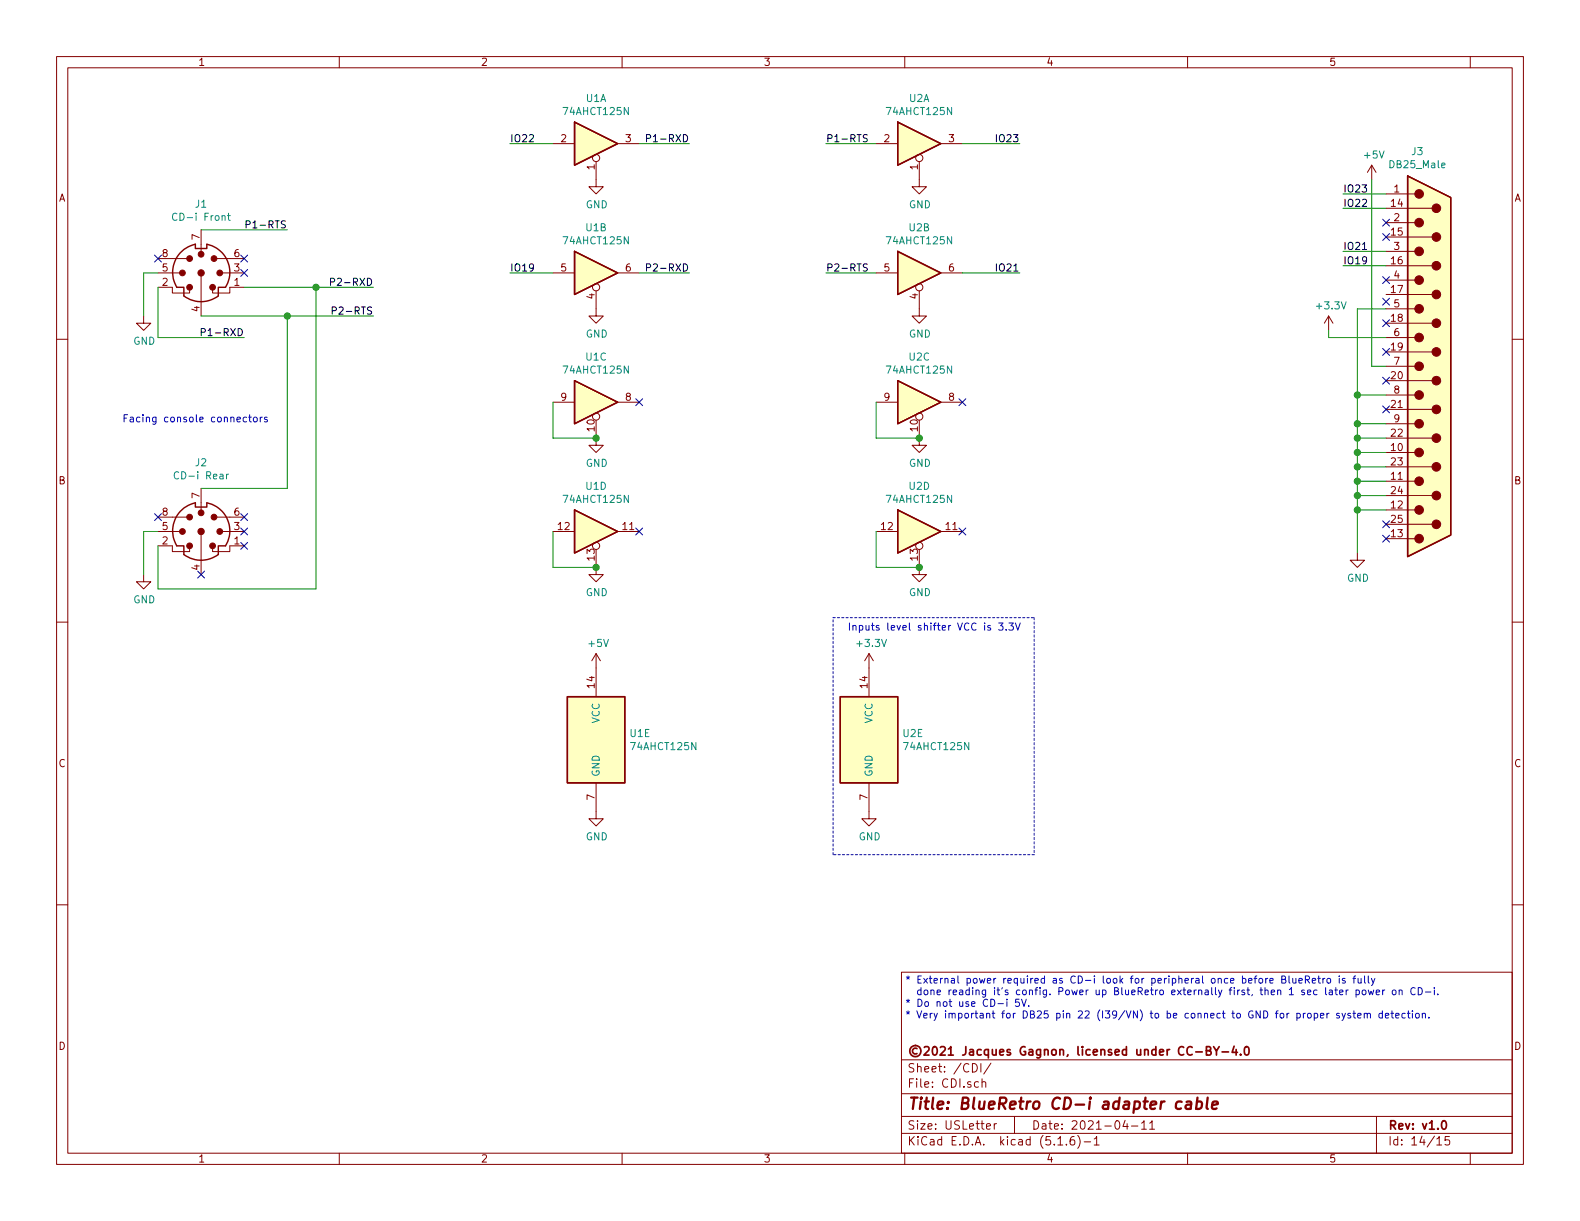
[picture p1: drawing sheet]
EESchema Schematic File Version 4
EELAYER 30 0
EELAYER END
$Descr USLetter 11000 8500
encoding utf-8
Sheet 14 15
Title "BlueRetro CD-i adapter cable"
Date "2021-04-11"
Rev "v1.0"
Comp "©2021 Jacques Gagnon, licensed under CC-BY-4.0"
Comment1 ""
Comment2 ""
Comment3 ""
Comment4 ""
$EndDescr
$Comp
L 74xx:74LS125 U?
U 1 1
P 4150 1000
AR Path="/5F127084/607514DC" Ref="U?"  Part="1" 
AR Path="/5F1E85DD/607514DC" Ref="U?"  Part="1" 
AR Path="/5F2C5C0D/607514DC" Ref="U?"  Part="1" 
AR Path="/6066AE04/607514DC" Ref="U?"  Part="1" 
AR Path="/60737FF4/607514DC" Ref="U1"  Part="1" 
F 0 "U1" H 4150 1317 50  0000 C CNN
F 1 "74AHCT125N" H 4150 1226 50  0000 C CNN
F 2 "" H 4150 1000 50  0001 C CNN
F 3 "http://www.ti.com/lit/gpn/sn74LS125" H 4150 1000 50  0001 C CNN
	1    4150 1000
	1    0    0    -1  
$EndComp
$Comp
L 74xx:74LS125 U?
U 2 1
P 4150 1900
AR Path="/5F127084/607514E2" Ref="U?"  Part="2" 
AR Path="/5F1E85DD/607514E2" Ref="U?"  Part="2" 
AR Path="/5F2C5C0D/607514E2" Ref="U?"  Part="2" 
AR Path="/6066AE04/607514E2" Ref="U?"  Part="2" 
AR Path="/60737FF4/607514E2" Ref="U1"  Part="2" 
F 0 "U1" H 4150 2217 50  0000 C CNN
F 1 "74AHCT125N" H 4150 2126 50  0000 C CNN
F 2 "" H 4150 1900 50  0001 C CNN
F 3 "http://www.ti.com/lit/gpn/sn74LS125" H 4150 1900 50  0001 C CNN
	2    4150 1900
	1    0    0    -1  
$EndComp
$Comp
L 74xx:74LS125 U?
U 3 1
P 4150 2800
AR Path="/5F127084/607514E8" Ref="U?"  Part="3" 
AR Path="/5F1E85DD/607514E8" Ref="U?"  Part="3" 
AR Path="/5F2C5C0D/607514E8" Ref="U?"  Part="3" 
AR Path="/6066AE04/607514E8" Ref="U?"  Part="3" 
AR Path="/60737FF4/607514E8" Ref="U1"  Part="3" 
F 0 "U1" H 4150 3117 50  0000 C CNN
F 1 "74AHCT125N" H 4150 3026 50  0000 C CNN
F 2 "" H 4150 2800 50  0001 C CNN
F 3 "http://www.ti.com/lit/gpn/sn74LS125" H 4150 2800 50  0001 C CNN
	3    4150 2800
	1    0    0    -1  
$EndComp
$Comp
L 74xx:74LS125 U?
U 4 1
P 4150 3700
AR Path="/5F127084/607514EE" Ref="U?"  Part="4" 
AR Path="/5F1E85DD/607514EE" Ref="U?"  Part="4" 
AR Path="/5F2C5C0D/607514EE" Ref="U?"  Part="4" 
AR Path="/6066AE04/607514EE" Ref="U?"  Part="4" 
AR Path="/60737FF4/607514EE" Ref="U1"  Part="4" 
F 0 "U1" H 4150 4017 50  0000 C CNN
F 1 "74AHCT125N" H 4150 3926 50  0000 C CNN
F 2 "" H 4150 3700 50  0001 C CNN
F 3 "http://www.ti.com/lit/gpn/sn74LS125" H 4150 3700 50  0001 C CNN
	4    4150 3700
	1    0    0    -1  
$EndComp
$Comp
L Connector:DB25_Male J?
U 1 1
P 9950 2550
AR Path="/5F127084/607514F4" Ref="J?"  Part="1" 
AR Path="/5F1E85DD/607514F4" Ref="J?"  Part="1" 
AR Path="/5F2C5C0D/607514F4" Ref="J?"  Part="1" 
AR Path="/6066AE04/607514F4" Ref="J?"  Part="1" 
AR Path="/60737FF4/607514F4" Ref="J3"  Part="1" 
F 0 "J3" H 9868 1058 50  0000 C CNN
F 1 "DB25_Male" H 9868 1149 50  0000 C CNN
F 2 "" H 9950 2550 50  0001 C CNN
F 3 " ~" H 9950 2550 50  0001 C CNN
	1    9950 2550
	1    0    0    1   
$EndComp
$Comp
L 74xx:74LS125 U?
U 1 1
P 6400 1000
AR Path="/5F127084/607514FA" Ref="U?"  Part="1" 
AR Path="/5F1E85DD/607514FA" Ref="U?"  Part="1" 
AR Path="/5F2C5C0D/607514FA" Ref="U?"  Part="1" 
AR Path="/6066AE04/607514FA" Ref="U?"  Part="1" 
AR Path="/60737FF4/607514FA" Ref="U2"  Part="1" 
F 0 "U2" H 6400 1317 50  0000 C CNN
F 1 "74AHCT125N" H 6400 1226 50  0000 C CNN
F 2 "" H 6400 1000 50  0001 C CNN
F 3 "http://www.ti.com/lit/gpn/sn74LS125" H 6400 1000 50  0001 C CNN
	1    6400 1000
	1    0    0    -1  
$EndComp
$Comp
L 74xx:74LS125 U?
U 2 1
P 6400 1900
AR Path="/5F127084/60751500" Ref="U?"  Part="2" 
AR Path="/5F1E85DD/60751500" Ref="U?"  Part="2" 
AR Path="/5F2C5C0D/60751500" Ref="U?"  Part="2" 
AR Path="/6066AE04/60751500" Ref="U?"  Part="2" 
AR Path="/60737FF4/60751500" Ref="U2"  Part="2" 
F 0 "U2" H 6400 2217 50  0000 C CNN
F 1 "74AHCT125N" H 6400 2126 50  0000 C CNN
F 2 "" H 6400 1900 50  0001 C CNN
F 3 "http://www.ti.com/lit/gpn/sn74LS125" H 6400 1900 50  0001 C CNN
	2    6400 1900
	1    0    0    -1  
$EndComp
$Comp
L 74xx:74LS125 U?
U 3 1
P 6400 2800
AR Path="/5F127084/60751506" Ref="U?"  Part="3" 
AR Path="/5F1E85DD/60751506" Ref="U?"  Part="3" 
AR Path="/5F2C5C0D/60751506" Ref="U?"  Part="3" 
AR Path="/6066AE04/60751506" Ref="U?"  Part="3" 
AR Path="/60737FF4/60751506" Ref="U2"  Part="3" 
F 0 "U2" H 6400 3117 50  0000 C CNN
F 1 "74AHCT125N" H 6400 3026 50  0000 C CNN
F 2 "" H 6400 2800 50  0001 C CNN
F 3 "http://www.ti.com/lit/gpn/sn74LS125" H 6400 2800 50  0001 C CNN
	3    6400 2800
	1    0    0    -1  
$EndComp
$Comp
L 74xx:74LS125 U?
U 4 1
P 6400 3700
AR Path="/5F127084/6075150C" Ref="U?"  Part="4" 
AR Path="/5F1E85DD/6075150C" Ref="U?"  Part="4" 
AR Path="/5F2C5C0D/6075150C" Ref="U?"  Part="4" 
AR Path="/6066AE04/6075150C" Ref="U?"  Part="4" 
AR Path="/60737FF4/6075150C" Ref="U2"  Part="4" 
F 0 "U2" H 6400 4017 50  0000 C CNN
F 1 "74AHCT125N" H 6400 3926 50  0000 C CNN
F 2 "" H 6400 3700 50  0001 C CNN
F 3 "http://www.ti.com/lit/gpn/sn74LS125" H 6400 3700 50  0001 C CNN
	4    6400 3700
	1    0    0    -1  
$EndComp
$Comp
L 74xx:74LS125 U?
U 5 1
P 6050 5150
AR Path="/5F127084/60751512" Ref="U?"  Part="5" 
AR Path="/5F1E85DD/60751512" Ref="U?"  Part="5" 
AR Path="/5F2C5C0D/60751512" Ref="U?"  Part="5" 
AR Path="/6066AE04/60751512" Ref="U?"  Part="5" 
AR Path="/60737FF4/60751512" Ref="U2"  Part="5" 
F 0 "U2" H 6280 5196 50  0000 L CNN
F 1 "74AHCT125N" H 6280 5105 50  0000 L CNN
F 2 "" H 6050 5150 50  0001 C CNN
F 3 "http://www.ti.com/general/docs/suppproductinfo.tsp?distId=10&gotoUrl=http%3A%2F%2Fwww.ti.com%2Flit%2Fgpn%2Fsn74ahct125" H 6050 5150 50  0001 C CNN
	5    6050 5150
	1    0    0    -1  
$EndComp
$Comp
L 74xx:74LS125 U?
U 5 1
P 4150 5150
AR Path="/5F127084/60751518" Ref="U?"  Part="5" 
AR Path="/5F1E85DD/60751518" Ref="U?"  Part="5" 
AR Path="/5F2C5C0D/60751518" Ref="U?"  Part="5" 
AR Path="/6066AE04/60751518" Ref="U?"  Part="5" 
AR Path="/60737FF4/60751518" Ref="U1"  Part="5" 
F 0 "U1" H 4380 5196 50  0000 L CNN
F 1 "74AHCT125N" H 4380 5105 50  0000 L CNN
F 2 "" H 4150 5150 50  0001 C CNN
F 3 "http://www.ti.com/general/docs/suppproductinfo.tsp?distId=10&gotoUrl=http%3A%2F%2Fwww.ti.com%2Flit%2Fgpn%2Fsn74ahct125" H 4150 5150 50  0001 C CNN
	5    4150 5150
	1    0    0    -1  
$EndComp
$Comp
L power:+5V #PWR?
U 1 1
P 9550 1250
AR Path="/5F127084/6075151F" Ref="#PWR?"  Part="1" 
AR Path="/5F1E85DD/6075151F" Ref="#PWR?"  Part="1" 
AR Path="/5F2C5C0D/6075151F" Ref="#PWR?"  Part="1" 
AR Path="/6066AE04/6075151F" Ref="#PWR?"  Part="1" 
AR Path="/60737FF4/6075151F" Ref="#PWR?"  Part="1" 
F 0 "#PWR?" H 9550 1100 50  0001 C CNN
F 1 "+5V" H 9565 1423 50  0000 C CNN
F 2 "" H 9550 1250 50  0001 C CNN
F 3 "" H 9550 1250 50  0001 C CNN
	1    9550 1250
	1    0    0    -1  
$EndComp
$Comp
L power:GND #PWR?
U 1 1
P 9450 3850
AR Path="/5F127084/60751525" Ref="#PWR?"  Part="1" 
AR Path="/5F1E85DD/60751525" Ref="#PWR?"  Part="1" 
AR Path="/5F2C5C0D/60751525" Ref="#PWR?"  Part="1" 
AR Path="/6066AE04/60751525" Ref="#PWR?"  Part="1" 
AR Path="/60737FF4/60751525" Ref="#PWR?"  Part="1" 
F 0 "#PWR?" H 9450 3600 50  0001 C CNN
F 1 "GND" H 9455 3677 50  0000 C CNN
F 2 "" H 9450 3850 50  0001 C CNN
F 3 "" H 9450 3850 50  0001 C CNN
	1    9450 3850
	1    0    0    -1  
$EndComp
Wire Wire Line
	9650 2150 9450 2150
Wire Wire Line
	9650 2950 9450 2950
Wire Wire Line
	9550 2550 9650 2550
$Comp
L power:+3.3V #PWR?
U 1 1
P 9250 2300
AR Path="/5F127084/6075152F" Ref="#PWR?"  Part="1" 
AR Path="/5F1E85DD/6075152F" Ref="#PWR?"  Part="1" 
AR Path="/5F2C5C0D/6075152F" Ref="#PWR?"  Part="1" 
AR Path="/6066AE04/6075152F" Ref="#PWR?"  Part="1" 
AR Path="/60737FF4/6075152F" Ref="#PWR?"  Part="1" 
F 0 "#PWR?" H 9250 2150 50  0001 C CNN
F 1 "+3.3V" H 9265 2473 50  0000 C CNN
F 2 "" H 9250 2300 50  0001 C CNN
F 3 "" H 9250 2300 50  0001 C CNN
	1    9250 2300
	1    0    0    -1  
$EndComp
$Comp
L power:GND #PWR?
U 1 1
P 6400 3950
AR Path="/5F127084/60751535" Ref="#PWR?"  Part="1" 
AR Path="/5F1E85DD/60751535" Ref="#PWR?"  Part="1" 
AR Path="/5F2C5C0D/60751535" Ref="#PWR?"  Part="1" 
AR Path="/6066AE04/60751535" Ref="#PWR?"  Part="1" 
AR Path="/60737FF4/60751535" Ref="#PWR?"  Part="1" 
F 0 "#PWR?" H 6400 3700 50  0001 C CNN
F 1 "GND" H 6405 3777 50  0000 C CNN
F 2 "" H 6400 3950 50  0001 C CNN
F 3 "" H 6400 3950 50  0001 C CNN
	1    6400 3950
	1    0    0    -1  
$EndComp
$Comp
L power:GND #PWR?
U 1 1
P 6400 3050
AR Path="/5F127084/6075153B" Ref="#PWR?"  Part="1" 
AR Path="/5F1E85DD/6075153B" Ref="#PWR?"  Part="1" 
AR Path="/5F2C5C0D/6075153B" Ref="#PWR?"  Part="1" 
AR Path="/6066AE04/6075153B" Ref="#PWR?"  Part="1" 
AR Path="/60737FF4/6075153B" Ref="#PWR?"  Part="1" 
F 0 "#PWR?" H 6400 2800 50  0001 C CNN
F 1 "GND" H 6405 2877 50  0000 C CNN
F 2 "" H 6400 3050 50  0001 C CNN
F 3 "" H 6400 3050 50  0001 C CNN
	1    6400 3050
	1    0    0    -1  
$EndComp
$Comp
L power:GND #PWR?
U 1 1
P 6400 1250
AR Path="/5F127084/60751541" Ref="#PWR?"  Part="1" 
AR Path="/5F1E85DD/60751541" Ref="#PWR?"  Part="1" 
AR Path="/5F2C5C0D/60751541" Ref="#PWR?"  Part="1" 
AR Path="/6066AE04/60751541" Ref="#PWR?"  Part="1" 
AR Path="/60737FF4/60751541" Ref="#PWR?"  Part="1" 
F 0 "#PWR?" H 6400 1000 50  0001 C CNN
F 1 "GND" H 6405 1077 50  0000 C CNN
F 2 "" H 6400 1250 50  0001 C CNN
F 3 "" H 6400 1250 50  0001 C CNN
	1    6400 1250
	1    0    0    -1  
$EndComp
$Comp
L power:GND #PWR?
U 1 1
P 6400 2150
AR Path="/5F127084/60751547" Ref="#PWR?"  Part="1" 
AR Path="/5F1E85DD/60751547" Ref="#PWR?"  Part="1" 
AR Path="/5F2C5C0D/60751547" Ref="#PWR?"  Part="1" 
AR Path="/6066AE04/60751547" Ref="#PWR?"  Part="1" 
AR Path="/60737FF4/60751547" Ref="#PWR?"  Part="1" 
F 0 "#PWR?" H 6400 1900 50  0001 C CNN
F 1 "GND" H 6405 1977 50  0000 C CNN
F 2 "" H 6400 2150 50  0001 C CNN
F 3 "" H 6400 2150 50  0001 C CNN
	1    6400 2150
	1    0    0    -1  
$EndComp
$Comp
L power:GND #PWR?
U 1 1
P 4150 2150
AR Path="/5F127084/6075154D" Ref="#PWR?"  Part="1" 
AR Path="/5F1E85DD/6075154D" Ref="#PWR?"  Part="1" 
AR Path="/5F2C5C0D/6075154D" Ref="#PWR?"  Part="1" 
AR Path="/6066AE04/6075154D" Ref="#PWR?"  Part="1" 
AR Path="/60737FF4/6075154D" Ref="#PWR?"  Part="1" 
F 0 "#PWR?" H 4150 1900 50  0001 C CNN
F 1 "GND" H 4155 1977 50  0000 C CNN
F 2 "" H 4150 2150 50  0001 C CNN
F 3 "" H 4150 2150 50  0001 C CNN
	1    4150 2150
	1    0    0    -1  
$EndComp
$Comp
L power:GND #PWR?
U 1 1
P 4150 3950
AR Path="/5F127084/60751553" Ref="#PWR?"  Part="1" 
AR Path="/5F1E85DD/60751553" Ref="#PWR?"  Part="1" 
AR Path="/5F2C5C0D/60751553" Ref="#PWR?"  Part="1" 
AR Path="/6066AE04/60751553" Ref="#PWR?"  Part="1" 
AR Path="/60737FF4/60751553" Ref="#PWR?"  Part="1" 
F 0 "#PWR?" H 4150 3700 50  0001 C CNN
F 1 "GND" H 4155 3777 50  0000 C CNN
F 2 "" H 4150 3950 50  0001 C CNN
F 3 "" H 4150 3950 50  0001 C CNN
	1    4150 3950
	1    0    0    -1  
$EndComp
$Comp
L power:GND #PWR?
U 1 1
P 4150 1250
AR Path="/5F127084/60751559" Ref="#PWR?"  Part="1" 
AR Path="/5F1E85DD/60751559" Ref="#PWR?"  Part="1" 
AR Path="/5F2C5C0D/60751559" Ref="#PWR?"  Part="1" 
AR Path="/6066AE04/60751559" Ref="#PWR?"  Part="1" 
AR Path="/60737FF4/60751559" Ref="#PWR?"  Part="1" 
F 0 "#PWR?" H 4150 1000 50  0001 C CNN
F 1 "GND" H 4155 1077 50  0000 C CNN
F 2 "" H 4150 1250 50  0001 C CNN
F 3 "" H 4150 1250 50  0001 C CNN
	1    4150 1250
	1    0    0    -1  
$EndComp
$Comp
L power:GND #PWR?
U 1 1
P 4150 3050
AR Path="/5F127084/6075155F" Ref="#PWR?"  Part="1" 
AR Path="/5F1E85DD/6075155F" Ref="#PWR?"  Part="1" 
AR Path="/5F2C5C0D/6075155F" Ref="#PWR?"  Part="1" 
AR Path="/6066AE04/6075155F" Ref="#PWR?"  Part="1" 
AR Path="/60737FF4/6075155F" Ref="#PWR?"  Part="1" 
F 0 "#PWR?" H 4150 2800 50  0001 C CNN
F 1 "GND" H 4155 2877 50  0000 C CNN
F 2 "" H 4150 3050 50  0001 C CNN
F 3 "" H 4150 3050 50  0001 C CNN
	1    4150 3050
	1    0    0    -1  
$EndComp
$Comp
L power:GND #PWR?
U 1 1
P 6050 5650
AR Path="/5F127084/60751565" Ref="#PWR?"  Part="1" 
AR Path="/5F1E85DD/60751565" Ref="#PWR?"  Part="1" 
AR Path="/5F2C5C0D/60751565" Ref="#PWR?"  Part="1" 
AR Path="/6066AE04/60751565" Ref="#PWR?"  Part="1" 
AR Path="/60737FF4/60751565" Ref="#PWR?"  Part="1" 
F 0 "#PWR?" H 6050 5400 50  0001 C CNN
F 1 "GND" H 6055 5477 50  0000 C CNN
F 2 "" H 6050 5650 50  0001 C CNN
F 3 "" H 6050 5650 50  0001 C CNN
	1    6050 5650
	1    0    0    -1  
$EndComp
$Comp
L power:GND #PWR?
U 1 1
P 4150 5650
AR Path="/5F127084/6075156B" Ref="#PWR?"  Part="1" 
AR Path="/5F1E85DD/6075156B" Ref="#PWR?"  Part="1" 
AR Path="/5F2C5C0D/6075156B" Ref="#PWR?"  Part="1" 
AR Path="/6066AE04/6075156B" Ref="#PWR?"  Part="1" 
AR Path="/60737FF4/6075156B" Ref="#PWR?"  Part="1" 
F 0 "#PWR?" H 4150 5400 50  0001 C CNN
F 1 "GND" H 4155 5477 50  0000 C CNN
F 2 "" H 4150 5650 50  0001 C CNN
F 3 "" H 4150 5650 50  0001 C CNN
	1    4150 5650
	1    0    0    -1  
$EndComp
$Comp
L power:+3.3V #PWR?
U 1 1
P 6050 4650
AR Path="/5F127084/60751571" Ref="#PWR?"  Part="1" 
AR Path="/5F1E85DD/60751571" Ref="#PWR?"  Part="1" 
AR Path="/5F2C5C0D/60751571" Ref="#PWR?"  Part="1" 
AR Path="/6066AE04/60751571" Ref="#PWR?"  Part="1" 
AR Path="/60737FF4/60751571" Ref="#PWR?"  Part="1" 
F 0 "#PWR?" H 6050 4500 50  0001 C CNN
F 1 "+3.3V" H 6065 4823 50  0000 C CNN
F 2 "" H 6050 4650 50  0001 C CNN
F 3 "" H 6050 4650 50  0001 C CNN
	1    6050 4650
	1    0    0    -1  
$EndComp
$Comp
L power:+5V #PWR?
U 1 1
P 4150 4650
AR Path="/5F127084/60751577" Ref="#PWR?"  Part="1" 
AR Path="/5F1E85DD/60751577" Ref="#PWR?"  Part="1" 
AR Path="/5F2C5C0D/60751577" Ref="#PWR?"  Part="1" 
AR Path="/6066AE04/60751577" Ref="#PWR?"  Part="1" 
AR Path="/60737FF4/60751577" Ref="#PWR?"  Part="1" 
F 0 "#PWR?" H 4150 4500 50  0001 C CNN
F 1 "+5V" H 4165 4823 50  0000 C CNN
F 2 "" H 4150 4650 50  0001 C CNN
F 3 "" H 4150 4650 50  0001 C CNN
	1    4150 4650
	1    0    0    -1  
$EndComp
Text Notes 5900 4400 0    50   ~ 0
Inputs level shifter VCC is 3.3V
Wire Wire Line
	3850 1000 3550 1000
Wire Wire Line
	3850 1900 3550 1900
Wire Wire Line
	4450 1000 4800 1000
Wire Wire Line
	4450 1900 4800 1900
Wire Wire Line
	6100 1000 5750 1000
Wire Wire Line
	6100 1900 5750 1900
Wire Wire Line
	6700 1900 7100 1900
Wire Wire Line
	6700 1000 7100 1000
Text Label 7100 1900 2    50   ~ 0
IO21
$Comp
L power:GND #PWR?
U 1 1
P 1000 2200
AR Path="/5F127084/6075158A" Ref="#PWR?"  Part="1" 
AR Path="/5F1E85DD/6075158A" Ref="#PWR?"  Part="1" 
AR Path="/5F2C5C0D/6075158A" Ref="#PWR?"  Part="1" 
AR Path="/6066AE04/6075158A" Ref="#PWR?"  Part="1" 
AR Path="/60737FF4/6075158A" Ref="#PWR?"  Part="1" 
F 0 "#PWR?" H 1000 1950 50  0001 C CNN
F 1 "GND" H 1005 2027 50  0000 C CNN
F 2 "" H 1000 2200 50  0001 C CNN
F 3 "" H 1000 2200 50  0001 C CNN
	1    1000 2200
	1    0    0    -1  
$EndComp
Text Label 9350 1850 0    50   ~ 0
IO19
Text Label 9350 1450 0    50   ~ 0
IO22
Wire Wire Line
	9250 2350 9250 2300
Wire Wire Line
	9250 2350 9650 2350
Text Label 3550 1000 0    50   ~ 0
IO22
Text Label 3550 1900 0    50   ~ 0
IO19
Text Label 5750 1000 0    50   ~ 0
P1-RTS
Text Label 5750 1900 0    50   ~ 0
P2-RTS
Text Label 4800 1000 2    50   ~ 0
P1-RXD
Text Label 4800 1900 2    50   ~ 0
P2-RXD
Text Label 7100 1000 2    50   ~ 0
IO23
Wire Notes Line
	5800 5950 5800 4300
Wire Wire Line
	9450 2150 9450 2750
Connection ~ 9450 2950
Wire Wire Line
	9650 2750 9450 2750
Connection ~ 9450 2750
Wire Wire Line
	9450 2750 9450 2950
Wire Wire Line
	9650 3050 9450 3050
Connection ~ 9450 3050
Wire Wire Line
	9450 3050 9450 2950
Wire Wire Line
	9650 1850 9350 1850
Wire Wire Line
	9650 1450 9350 1450
NoConn ~ 9650 3750
NoConn ~ 9650 1550
NoConn ~ 9650 1650
NoConn ~ 9650 2250
NoConn ~ 9650 2450
NoConn ~ 9650 2650
NoConn ~ 9650 2850
Wire Wire Line
	9650 3150 9450 3150
Connection ~ 9450 3150
Wire Wire Line
	9450 3150 9450 3050
Wire Wire Line
	9650 3250 9450 3250
Connection ~ 9450 3250
Wire Wire Line
	9450 3250 9450 3150
Text Notes 6300 7100 0    50   ~ 0
* External power required as CD-i look for peripheral once before BlueRetro is fully\n  done reading it's config. Power up BlueRetro externally first, then 1 sec later power on CD-i.\n* Do not use CD-i 5V.\n* Very important for DB25 pin 22 (I39/VN) to be connect to GND for proper system detection.
Wire Notes Line
	5800 4300 7200 4300
Wire Notes Line
	7200 4300 7200 5950
Wire Notes Line
	7200 5950 5800 5950
NoConn ~ 4450 2800
NoConn ~ 4450 3700
Wire Wire Line
	4150 3050 3850 3050
Wire Wire Line
	3850 3050 3850 2800
Connection ~ 4150 3050
Wire Wire Line
	4150 3950 3850 3950
Wire Wire Line
	3850 3950 3850 3700
Connection ~ 4150 3950
Wire Wire Line
	9450 3250 9450 3350
Wire Wire Line
	9650 3350 9450 3350
Connection ~ 9450 3350
Wire Wire Line
	9450 3350 9450 3450
Wire Wire Line
	9650 3550 9450 3550
Connection ~ 9450 3550
Wire Wire Line
	9450 3550 9450 3850
Text Notes 850  2950 0    50   ~ 0
Facing console connectors 
NoConn ~ 6700 2800
NoConn ~ 6700 3700
Wire Wire Line
	6100 2800 6100 3050
Wire Wire Line
	6100 3050 6400 3050
Connection ~ 6400 3050
Wire Wire Line
	6400 3950 6100 3950
Wire Wire Line
	6100 3950 6100 3700
Connection ~ 6400 3950
$Comp
L Connector_Gaming:PCE_CDI_Mini-DIN-8 J1
U 1 1
P 1400 1900
F 0 "J1" H 1400 2381 50  0000 C CNN
F 1 "CD-i Front" H 1400 2290 50  0000 C CNN
F 2 "" V 1390 1890 50  0001 C CNN
F 3 "http://service.powerdynamics.com/ec/Catalog17/Section%2011.pdf" V 1390 1890 50  0001 C CNN
	1    1400 1900
	1    0    0    -1  
$EndComp
$Comp
L power:GND #PWR?
U 1 1
P 1000 4000
AR Path="/5F127084/607515F0" Ref="#PWR?"  Part="1" 
AR Path="/5F1E85DD/607515F0" Ref="#PWR?"  Part="1" 
AR Path="/5F2C5C0D/607515F0" Ref="#PWR?"  Part="1" 
AR Path="/6066AE04/607515F0" Ref="#PWR?"  Part="1" 
AR Path="/60737FF4/607515F0" Ref="#PWR?"  Part="1" 
F 0 "#PWR?" H 1000 3750 50  0001 C CNN
F 1 "GND" H 1005 3827 50  0000 C CNN
F 2 "" H 1000 4000 50  0001 C CNN
F 3 "" H 1000 4000 50  0001 C CNN
	1    1000 4000
	1    0    0    -1  
$EndComp
$Comp
L Connector_Gaming:PCE_CDI_Mini-DIN-8 J2
U 1 1
P 1400 3700
F 0 "J2" H 1400 4181 50  0000 C CNN
F 1 "CD-i Rear" H 1400 4090 50  0000 C CNN
F 2 "" V 1390 3690 50  0001 C CNN
F 3 "http://service.powerdynamics.com/ec/Catalog17/Section%2011.pdf" V 1390 3690 50  0001 C CNN
	1    1400 3700
	1    0    0    -1  
$EndComp
NoConn ~ 9650 1950
NoConn ~ 9650 2100
NoConn ~ 9650 3650
Connection ~ 9450 3450
Wire Wire Line
	9450 3450 9650 3450
Wire Wire Line
	9450 3450 9450 3550
Wire Wire Line
	9550 1250 9550 2550
Wire Wire Line
	9650 1750 9350 1750
Wire Wire Line
	9650 1350 9350 1350
Text Label 9350 1350 0    50   ~ 0
IO23
Text Label 9350 1750 0    50   ~ 0
IO21
Wire Wire Line
	1100 1900 1000 1900
Wire Wire Line
	1000 1900 1000 2200
Wire Wire Line
	1100 3700 1000 3700
Wire Wire Line
	1000 3700 1000 4000
NoConn ~ 1700 1800
NoConn ~ 1700 3600
NoConn ~ 1700 1900
NoConn ~ 1700 3700
NoConn ~ 1700 3800
NoConn ~ 1400 4000
Wire Wire Line
	1400 1600 2000 1600
Wire Wire Line
	1400 2200 2000 2200
Wire Wire Line
	1400 3400 2000 3400
Wire Wire Line
	2000 3400 2000 2200
Wire Wire Line
	1100 3800 1100 4100
Wire Wire Line
	1100 4100 2200 4100
Wire Wire Line
	2200 4100 2200 2000
Wire Wire Line
	1700 2000 2200 2000
Wire Wire Line
	1100 2000 1100 2350
Wire Wire Line
	1100 2350 1700 2350
Wire Wire Line
	2200 2000 2600 2000
Connection ~ 2200 2000
Wire Wire Line
	2000 2200 2600 2200
Connection ~ 2000 2200
Text Label 2000 1600 2    50   ~ 0
P1-RTS
Text Label 1700 2350 2    50   ~ 0
P1-RXD
Text Label 2600 2000 2    50   ~ 0
P2-RXD
Text Label 2600 2200 2    50   ~ 0
P2-RTS
NoConn ~ 1100 1800
NoConn ~ 1100 3600
$EndSCHEMATC
